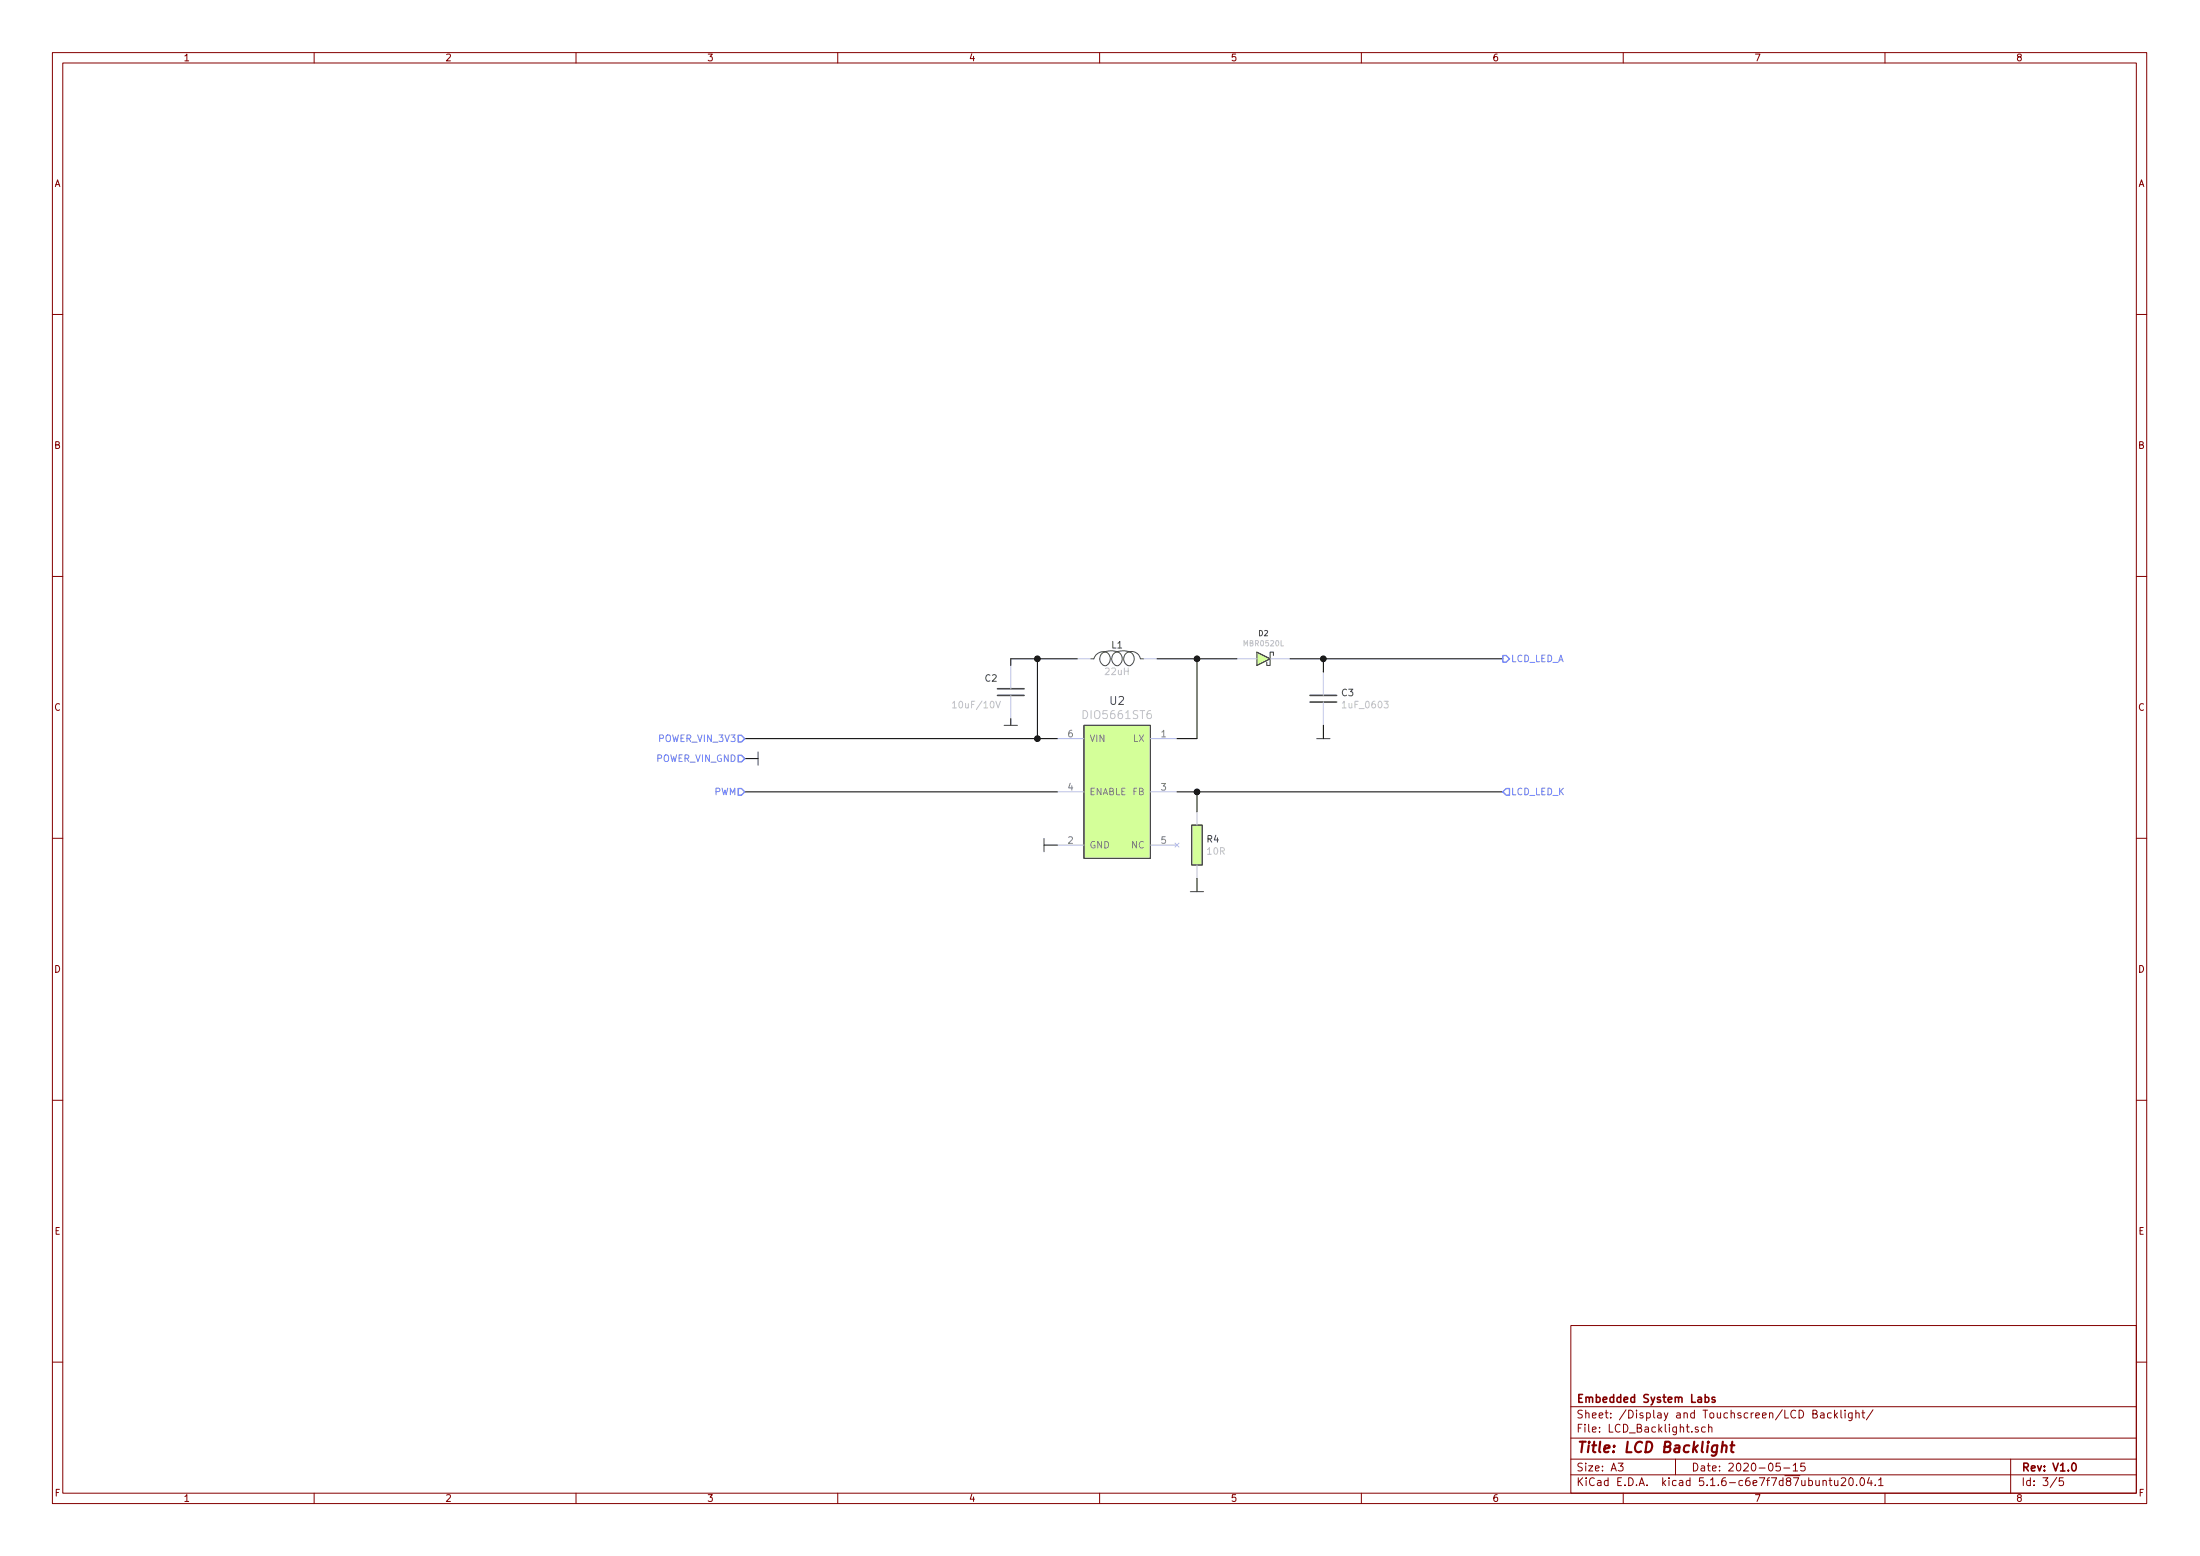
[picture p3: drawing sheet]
<svg xmlns="http://www.w3.org/2000/svg" width="420mm" height="297mm" viewBox="0 0 420 297" stroke-linecap="round" stroke-linejoin="round" font-family="sans-serif">
<g fill="none" stroke="#840000" stroke-width=".19">
<path d="M10 10h400v277h-400zM12 12h396v273.1h-396zM60 10v2M110 10v2M160 10v2M210 10v2M260 10v2M310 10v2M360 10v2M10 60h2M408 60h2M10 110h2"/>
<path d="M408 110h2M10 160h2M408 160h2M10 210h2M408 210h2M300 253h108v32.1h-108zM10 260h2M300 278.5h108M300 274.5h108M300 268.5h108M309 279.3h1l-.5 .6 .4 .1v.7l-.2 .1-.7-.1M320 278.5v3"/>
<path d="M324.3 272.5l-.3-.1-.3 .2 .1 .2 .5 .2v.3h-.6M325.7 272.5l-.5-.1-.2 .3 .1 .6h.6M326.3 272.5l.2-.1 .4 .1v.9M326.3 271.9v1.5M340 279.3h-.8v.7l.2-.1h.5l.1 .3v.5l-.2 .1-.6-.1M342.5 279.7l.4-.4v1.5M344.7 279.3h-.7l-.1 .7 .2-.1h.5l.2 .3-.1 .5-.3 .1-.5-.1M346.2 269.9l.7-.1v-.4l-.2-.2h-.5v1.5h.6l.2-.1 .1-.4-.4-.3M347.7 269.8h.6l.1 .9M348.4 270.1h-.5l-.3 .2 .3 .4 .5-.1M349.7 269.8l-.4-.1-.3 .3 .1 .6 .2 .1 .4-.1M350.4 269.2v1.5"/>
<path d="M350.5 270.1l.4 .6M350.9 269.7l-.5 .6M351.6 269.2v1.3l.2 .2M352.4 269.2v.2M352.4 269.7v1M353.7 269.7v1.2l-.3 .3-.3-.1M353.7 269.8l-.4-.1-.3 .3 .1 .6h.6M354.4 269.8l.2-.1 .4 .1 .1 .9M354.4 269.2v1.5M355.6 269.7h.5M355.8 269.2v1.3l.3 .2M357.7 269.1l-1.3 2"/>
<path d="M384 278.5v6.6M408 260h2M60 285.1v1.9M110 285.1v1.9M160 285.1v1.9M210 285.1v1.9M260 285.1v1.9M300 281.5h108M310 285.1v1.9M340.7 280.2h1.1M342.5 280.8h.8M348.2 282.7l.2-.1 .3 .1 .1 .9"/>
<path d="M349.3 282.6h.6M349.5 282.1v1.3l.4 .2M350.4 282.6v.9l.4 .1 .2-.1M351 282.6v1M351.6 282.3l.6-.2 .3 .4-.9 1.1h.9M353.2 282.3l.4-.2a.94 .94 0 0 1 0 1.5l-.5-.3v-.6zM354.6 283.5v.1M355.4 282.2l.2-.1a.8 .8 0 0 1 .5 .8 .8 .8 0 0 1-.5 .7 1 1 0 0 1-.2-1.4zM357 282l-.4 1.1h1M357.4 282.6v1M358.1 283.5v.1M358.8 282.5l.4-.4v1.5"/>
<path d="M358.8 283.6h.8M360 285.1v1.9M392.8 282l-1.3 2M394 282.1h-.7l-.1 .7 .3-.1h.5l.1 .3-.1 .5-.2 .1-.6-.1"/>
</g>
<path d="M325.7 266.8l.4-.1 .3 .3-.1 .6-.2 .1-.4-.1M327.5 266.8l-.3-.1-.3 .2 .1 .2 .5 .2v.3h-.6M395.9 279.4l.1-.1a.8 .8 0 0 1 .5 .8 .8 .8 0 0 1-.5 .7 1 1 0 0 1-.1-1.4z" fill="none" stroke="#840000" stroke-width=".3"/>
<path d="M328.9 276.1l.3-.2 .5 .1-.1 1.2M329 275.2l-.2 2M330.5 275.9h.7M330.8 275.2l-.2 1.7 .1 .2 .4 .1" fill="none" stroke="#840000" stroke-width=".41"/>
<g fill="none" stroke="#484848" stroke-width=".19">
<path d="M191.8 138.5h2.5M207 138.5h12.7v25.4h-12.7zM210.8 127a1.32 1.32 0 0 1-.8-1.4 1.32 1.32 0 0 1 1.3-1.1 1.45 1.45 0 0 1 0 2.5M210.9 124.4a4 4 0 0 1 2.6 0M211.2 124.4a1.92 1.92 0 0 0-2.3 1.4h-.6M213.1 127a1.32 1.32 0 0 1-.8-1.4 1.32 1.32 0 0 1 1.3-1.1 1.45 1.45 0 0 1 0 2.5M213.2 124.4a4 4 0 0 1 2.6 0M215 124.8a.84 .84 0 0 1 .9-.3 .84 .84 0 0 1 .6 .7 1.18 1.18 0 0 1 0 1.3 1.18 1.18 0 0 1-1.2 .5 1.41 1.41 0 0 1-.3-2.2zM215.6 124.4a1.75 1.75 0 0 1 2.2 1.4h.6M240 124.5l2.6 1.3-2.6 1.2zM144.8 143.5v2.6M227.6 157.5h2v7.6h-2z"/>
<path d="M251.5 141h2.5M199.4 160.1v2.5M227.3 170.2h2.6"/>
</g>
<g fill="none" stroke="#babcdd" stroke-width=".19">
<path d="M193 127v4.5M193 132.7v4.5M205.7 125.8h2.6M218.4 125.8h2.6M236.2 125.8h3.8M242.6 125.8h3.8M252.7 128.3v4.5M252.7 134v4.5M201.9 141h5.1M201.9 151.2h5.1M219.7 141h5.1M219.7 151.2h5.1"/>
<path d="M228.6 155v2.5M201.9 161.3h5.1M219.7 161.3h5.1M224.4 160.9l.8 .8M225.2 160.9l-.8 .8M228.6 165.1v2.6"/>
</g>
<path d="M190.5 131.5h5.1M190.5 132.8h5.1M250.2 134h5.1M250.2 132.8h5.1" fill="none" stroke="#484848" stroke-width=".3"/>
<g fill="#d4ff99" stroke="#d4ff99" stroke-width=".19">
<path d="M207 138.5h12.7v25.4h-12.7z"/>
<path d="M227.6 157.5h2v7.6h-2z"/>
<path d="M240 124.5l2.6 1.3-2.6 1.2z"/>
</g>
<path d="M243.2 125.1v-.6h-.6v2.5h-.7v-.6" fill="none" stroke="#484848" stroke-width=".2"/>
<path d="M181.9 134.2l.4-.3v1.2M181.9 135.1h.8M190.2 133.9l.4 1.2 .5-1.2" fill="none" stroke="#c2c2c2" stroke-width=".19"/>
<g fill="none" stroke="#000" stroke-width=".19">
<path d="M193 137.2v1.3M198.1 125.8v15.2M205.7 125.8h-12.7v1.2M221 125.8h15.2M228.6 125.8v15.2h-3.8M246.4 125.8h40.6M252.7 125.8v2.5M252.7 138.5v2.5M142.2 141h59.7M142.2 144.8h2.6M142.2 151.2h59.7M224.8 151.2h62.2"/>
<path d="M228.6 151.2v3.8M199.4 161.3h2.5M228.6 167.7v2.5"/>
</g>
<path d="M287 125.1h.7l.6 .7-.6 .6h-.7zM141 140.4h.6l.6 .6-.6 .6h-.6zM141 150.5h.6l.6 .7-.6 .6h-.6zM141 144.2h.6l.6 .6-.6 .7h-.6zM287.7 150.5h.6v1.3h-.6l-.7-.6z" fill="none" stroke="#6e82ff" stroke-width=".25"/>
<g fill="#000" stroke="#000" stroke-width=".25">
<circle cx="198.1" cy="125.8" r=".51"/>
<circle cx="228.6" cy="125.8" r=".51"/>
<circle cx="252.7" cy="125.8" r=".51"/>
<circle cx="198.1" cy="141" r=".51"/>
<circle cx="228.6" cy="151.2" r=".51"/>
</g>
<text font-size="2.8" fill="#840000" x="301" y="277.3">Title: LCD Backlight</text>
<text font-size="2.1" fill="#c2c2c2" x="207.2" y="137.2">DIO5661ST6</text>
<text font-size="2.1" fill="#454750" x="212" y="134.6">U2</text>
<g font-size="2.1" fill="#840000">
<text x="301" y="267.8">Embedded System Labs</text>
<text x="301" y="273.5">File: LCD_Backlight.sch</text>
<text x="301" y="270.8">Sheet: /Display and Touchscreen/LCD Backlight/</text>
<text x="301" y="280.9">Size: A3</text>
<text x="323" y="280.9">Date: 2020-05-15</text>
<text x="386" y="280.9">Rev: V1.0</text>
<text x="301" y="283.7">KiCad E.D.A. kicad 5.1.6-c6e7f7d87ubuntu20.04.1</text>
<text x="386" y="283.7">Id: 3/5</text>
</g>
<g font-size="1.8" fill="#840000">
<text x="35" y="11.7">1</text>
<text x="85" y="11.7">2</text>
<text x="135" y="11.7">3</text>
<text x="185" y="11.7">4</text>
<text x="235" y="11.7">5</text>
<text x="285" y="11.7">6</text>
<text x="335" y="11.7">7</text>
<text x="385" y="11.7">8</text>
<text x="10.4" y="35.7">A</text>
<text x="408.4" y="35.7">A</text>
<text x="10.4" y="85.7">B</text>
<text x="408.4" y="85.7">B</text>
<text x="10.4" y="135.7">C</text>
<text x="408.4" y="135.7">C</text>
<text x="10.4" y="185.7">D</text>
<text x="408.4" y="185.7">D</text>
<text x="10.4" y="235.7">E</text>
<text x="408.4" y="235.7">E</text>
<text x="10.5" y="285.7">F</text>
<text x="35" y="286.7">1</text>
<text x="85" y="286.7">2</text>
<text x="135" y="286.7">3</text>
<text x="185" y="286.7">4</text>
<text x="235" y="286.7">5</text>
<text x="285" y="286.7">6</text>
<text x="335" y="286.7">7</text>
<text x="385" y="286.7">8</text>
<text x="408.5" y="285.7">F</text>
</g>
<g font-size="1.8" fill="#454750">
<text x="212.3" y="123.8">L1</text>
<text x="188.2" y="130.1">C2</text>
<text x="256.3" y="132.9">C3</text>
<text x="230.5" y="160.8">R4</text>
</g>
<g font-size="1.8" fill="#c2c2c2">
<text x="211.2" y="128.9">22uH</text>
<text x="182.5" y="135.2">10uF/10V</text>
<text x="256.7" y="135.2">1uF_0603</text>
<text x="230.6" y="163.2">10R</text>
</g>
<g font-size="1.8" fill="#6e82ff">
<text x="288.5" y="126.4">LCD_LED_A</text>
<text x="126" y="141.6">POWER_VIN_3V3</text>
<text x="125.2" y="145.5">POWER_VIN_GND</text>
<text x="136.4" y="151.8">PWM</text>
<text x="288.5" y="151.8">LCD_LED_K</text>
</g>
<g font-size="1.8" fill="#848484">
<text x="204" y="140.8">6</text>
<text x="208" y="141.6">VIN</text>
<text x="216.4" y="141.6">LX</text>
<text x="221.8" y="140.8">1</text>
<text x="204" y="150.9">4</text>
<text x="208" y="151.8">ENABLE</text>
<text x="216.3" y="151.8">FB</text>
<text x="221.8" y="150.9">3</text>
<text x="204" y="161.1">2</text>
<text x="208" y="162">GND</text>
<text x="216.1" y="162">NC</text>
<text x="221.8" y="161.1">5</text>
</g>
<text font-size="1.4" fill="#c2c2c2" x="237.7" y="123.4">MBR0520L</text>
<text font-size="1.4" fill="#454750" x="240.4" y="121.4">D2</text>
</svg>
